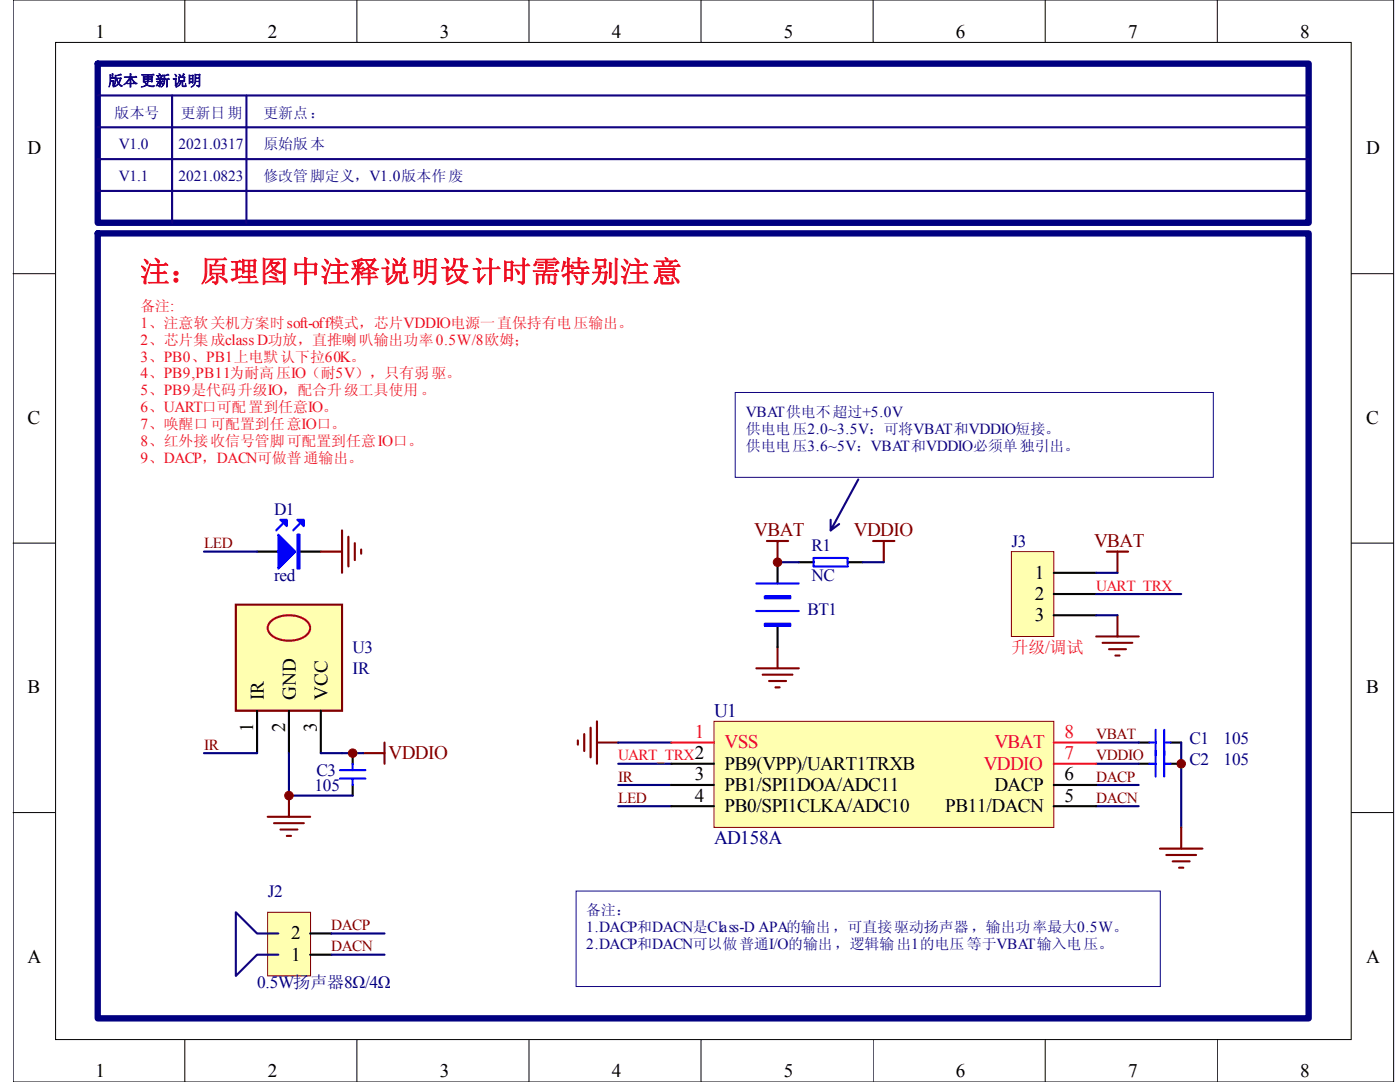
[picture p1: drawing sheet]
<svg xmlns="http://www.w3.org/2000/svg" width="279mm" height="216mm" viewBox="0 0 279 216" stroke-linecap="round" stroke-linejoin="round" font-family="sans-serif">
<g fill="none" stroke="#000" stroke-width=".2">
<path d="M2.6 0h275.5v215.9h-275.5zM11.1 8.5h258.6v198.9h-258.6zM36.9 0v8.5M71.2 0v8.5M105.6 0v8.5M139.9 0v8.5M174.3 0v8.5M208.6 0v8.5M242.9 0v8.5M2.5 54.6h8.5M269.6 54.6h8.5M2.5 108.4h8.5"/>
<path d="M269.6 108.4h8.5M2.5 162.1h8.5M269.6 162.1h8.5M36.9 207.4v8.5M71.2 207.4v8.5M105.6 207.4v8.5M139.9 207.4v8.5M174.3 207.4v8.5M208.6 207.4v8.5M242.9 207.4v8.5"/>
</g>
<path d="M19.5 46.6h241.7v156.6h-241.7z" fill="none" stroke="#000080" stroke-width="1.3"/>
<path d="M57.7 158.8v4.2M72.5 150.3h4.2M76.7 148.2v4.2M53.4 163h8.5M54.7 164.3h5.9M56 165.5h3.4M57.2 166.8h.9" fill="none" stroke="#800000" stroke-width=".42"/>
<path d="M47.1 120.6h21.2v21.2h-21.2z" fill-rule="evenodd" fill="#ffffb0" stroke="#800000" stroke-width=".42"/>
<path d="M51.3 141.8v8.5M57.7 141.8v8.5M64 141.8v8.5" fill="none" stroke="#000" stroke-width=".42"/>
<path d="M54.1 123.9a6.1 6.1 0 0 1 7.1 0 1.85 1.85 0 0 1-.5 3.2 5.9 5.9 0 0 1-6.9-.8 1.71 1.71 0 0 1 .3-2.4z" fill="none" stroke="#bf0000" stroke-width=".42"/>
<path d="M40.7 150.3h10.6M64 150.3h4.3" fill="none" stroke="#000080" stroke-width=".42"/>
<path d="M53.5 182.1h8.5v12.6h-8.5z" fill="#ffffb0"/>
<path d="M53.4 182h8.6v12.7h-8.6z" fill="none" stroke="#800000" stroke-width=".2"/>
<g fill="none" stroke="#000" stroke-width=".42">
<path d="M51.3 110.1h4.2M59.8 110.1h4.2M155.2 112.2v4.2M159.4 112.2h3M169.2 112.2h2.9M155.2 124.9v4.2M70.4 150.3v2.1M70.4 156.6v2.2M227.3 152.4h2.1M227.3 148.2h2.1M233.6 152.4h2.1M233.6 148.2h2.1"/>
<path d="M61.9 190.5h4.2M61.9 186.3h4.2"/>
</g>
<g fill="none" stroke="#00f" stroke-width=".42">
<path d="M56.8 104.1l-1.7 1.7M60.2 104.1l-1.7 1.7M150.9 116.4h8.5M162.4 111.3h6.8v1.7h-6.8zM150.9 121.9h8.5M67.8 155.4h5.1M67.8 153.7h5.1M70.4 152.4v1.3M70.4 155.4v1.2M229.4 152.4h1.2M229.4 148.2h1.2M230.6 145.6v9.3"/>
<path d="M232.3 152.4h1.3M232.3 145.6v9.3M232.3 148.2h1.3"/>
</g>
<path d="M40.7 110.1h10.6M155.2 112.2h4.2M172.1 112.2h4.3M57.7 150.3v8.5h12.7M68.3 150.3h4.2M123.4 152.4h10.6M66.1 186.3h10.6M66.1 190.5h10.6" fill="none" stroke="#000080" stroke-width=".42"/>
<g fill="none" stroke="#800000" stroke-width=".42">
<path d="M64 110.1h4.3M68.3 105.8v8.5M69.5 107.1v5.9M70.8 108.4v3.4M72.1 109.6v.9M153.1 107.9h4.2M155.2 107.9v4.3M174.3 107.9h4.2M176.4 107.9v4.3M150.9 133.3h8.5M152.2 134.6h5.9M153.5 135.9h3.4"/>
<path d="M154.8 137.2h.8M155.2 129.1v4.2"/>
</g>
<g fill="#00f" stroke="#00f" stroke-width=".42">
<path d="M59.4 103.7h1.2v1.3z"/>
<path d="M56 103.7h1.2v1.3z"/>
<path d="M55.5 106.7l3.4 3.4-3.4 3.4z"/>
<path d="M152.6 119h5.1v.4h-5.1z" fill-rule="evenodd"/>
<path d="M152.6 124.5h5.1v.4h-5.1z" fill-rule="evenodd"/>
<path d="M59.4 106.7h.4v6.8h-.4z" fill-rule="evenodd"/>
</g>
<path d="M171.3 95.7l-5.5 10.1v-2.1M167.5 104.6l-1.7 1.2M55.5 186.3h-4.2l-4.2-4.3v12.7l4.2-4.2h4.2" fill="none" stroke="#11037f" stroke-width=".42"/>
<path d="M115 177.8h116.6v19h-116.6z" fill="none" stroke="#11037f" stroke-width=".2"/>
<path d="M201.9 110.2h8.4v16.8h-8.4z" fill="#ffffb0"/>
<path d="M201.8 110.1h8.5v16.9h-8.5z" fill="none" stroke="#800000" stroke-width=".2"/>
<path d="M210.3 114.3h8.5M210.3 118.5h8.5M210.3 122.8h8.5" fill="none" stroke="#000" stroke-width=".42"/>
<g fill="none" stroke="#800000" stroke-width=".42">
<path d="M220.9 110.1h4.2M223 110.1v4.2M218.8 127h8.5M220 128.3h6M221.3 129.5h3.4M222.6 130.8h.8M223 122.8v4.2M115.3 147.7v.9M116.6 146.5v3.4M117.9 145.2v5.9M119.1 143.9v8.5M119.1 148.2h4.3"/>
<path d="M231.5 169.3h8.5M232.8 170.6h5.9M234 171.9h3.4M235.3 173.1h.9M235.7 165.1v4.2"/>
</g>
<path d="M218.8 118.5h16.9M218.8 114.3h4.2M218.8 122.8h4.2M123.4 148.2h10.6M123.4 156.6h10.6M218.8 148.2h8.5M218.8 152.4h8.5M218.8 156.6h8.5M235.7 148.2v16.9M123.4 160.9h10.6M218.8 160.9h8.5" fill="none" stroke="#000080" stroke-width=".42"/>
<g fill="#800000" stroke="#800000" stroke-width=".2">
<circle cx="57.7" cy="158.7" r=".85"/>
<circle cx="70.4" cy="150.3" r=".85"/>
</g>
<path d="M142.6 144h67.7v21.1h-67.7z" fill="#ffffb0"/>
<path d="M142.5 143.9h67.8v21.2h-67.8z" fill="none" stroke="#800000" stroke-width=".2"/>
<path d="M134 156.6h8.5M134 152.4h8.5M210.3 156.6h8.5M134 160.9h8.5M210.3 160.9h8.5" fill="none" stroke="#000" stroke-width=".42"/>
<path d="M134 148.2h8.5M210.3 152.4h8.5M210.3 148.2h8.5" fill="none" stroke="#ee0e22" stroke-width=".42"/>
<path d="M146.7 78.3h95.4v16.9h-95.4z" fill="none" stroke="#11037f" stroke-width=".2"/>
<g fill="#800000" stroke="#800000" stroke-width=".2">
<circle cx="235.7" cy="152.4" r=".85"/>
<circle cx="155.2" cy="112.2" r=".85"/>
</g>
<path d="M19.5 12.7h241.7v31.7h-241.7z" fill="none" stroke="#000080" stroke-width="1.3"/>
<path d="M19.5 19h241.7M34.3 19v25.4M49.2 19v25.4M19.5 25.4h241.7M19.5 31.8h241.7M19.5 38.1h241.7" fill="none" stroke="#11037f" stroke-width=".42"/>
<text font-size="5.9" fill="#ee0e22" x="28" y="56.2">注：原理图中注释说明设计时需特别注意</text>
<g font-size="3.8">
<text x="19" y="7.5">1</text>
<text x="53.4" y="7.5">2</text>
<text x="87.8" y="7.5">3</text>
<text x="122.1" y="7.5">4</text>
<text x="156.5" y="7.5">5</text>
<text x="190.8" y="7.5">6</text>
<text x="225.1" y="7.5">7</text>
<text x="259.5" y="7.5">8</text>
<text x="5.5" y="30.8">D</text>
<text x="272.6" y="30.8">D</text>
<text x="5.5" y="84.6">C</text>
<text x="272.6" y="84.6">C</text>
<text x="206.5" y="115.5">1</text>
<text x="206.5" y="119.7">2</text>
<text x="206.5" y="124">3</text>
<text x="5.5" y="138.3">B</text>
<text x="52.7" y="139.7" transform="rotate(-90 52.7 139.7)">IR</text>
<text x="59" y="139.7" transform="rotate(-90 59 139.7)">GND</text>
<text x="65.4" y="139.7" transform="rotate(-90 65.4 139.7)">VCC</text>
<text x="272.6" y="138.3">B</text>
<text x="50.5" y="146" transform="rotate(-90 50.5 146)">1</text>
<text x="56.9" y="146" transform="rotate(-90 56.9 146)">2</text>
<text x="63.2" y="146" transform="rotate(-90 63.2 146)">3</text>
<text x="138.7" y="155.7">3</text>
<text x="138.7" y="151.5">2</text>
<text x="144.6" y="153.6">PB9(VPP)/UART1TRXB</text>
<text x="212.4" y="155.7">6</text>
<text x="138.7" y="159.9">4</text>
<text x="144.6" y="157.8">PB1/SPI1DOA/ADC11</text>
<text x="198.5" y="157.8">DACP</text>
<text x="212.4" y="159.9">5</text>
<text x="144.6" y="162.1">PB0/SPI1CLKA/ADC10</text>
<text x="188.6" y="162.1">PB11/DACN</text>
<text x="58.1" y="191.7">1</text>
<text x="58.1" y="187.5">2</text>
<text x="5.5" y="192.1">A</text>
<text x="272.6" y="192.1">A</text>
<text x="19" y="215">1</text>
<text x="53.4" y="215">2</text>
<text x="87.8" y="215">3</text>
<text x="122.1" y="215">4</text>
<text x="156.5" y="215">5</text>
<text x="190.8" y="215">6</text>
<text x="225.1" y="215">7</text>
<text x="259.5" y="215">8</text>
</g>
<g font-size="3.8" fill="#800000">
<text x="150.5" y="107">VBAT</text>
<text x="170.4" y="107">VDDIO</text>
<text x="218.4" y="109.1">VBAT</text>
<text x="77.6" y="151.5">VDDIO</text>
</g>
<g font-size="3.8" fill="#000080">
<text x="142.5" y="143">U1</text>
<text x="142.5" y="168.4">AD158A</text>
</g>
<g font-size="3.8" fill="#ee0e22">
<text x="138.7" y="147.2">1</text>
<text x="144.6" y="149.4">VSS</text>
<text x="198.5" y="149.4">VBAT</text>
<text x="212.4" y="147.2">8</text>
<text x="196.3" y="153.6">VDDIO</text>
<text x="212.4" y="151.5">7</text>
</g>
<g font-size="3.4" fill="#000080">
<text x="54.7" y="102.8">D1</text>
<text x="162" y="110">R1</text>
<text x="201.8" y="109.1">J3</text>
<text x="54.7" y="115.9">red</text>
<text x="162" y="115.9">NC</text>
<text x="161.1" y="122.7">BT1</text>
<text x="70.4" y="130.3">U3</text>
<text x="70.4" y="134.5">IR</text>
<text x="237.4" y="148.5">C1</text>
<text x="244.2" y="148.5">105</text>
<text x="63.2" y="154.9">C3</text>
<text x="237.4" y="152.7">C2</text>
<text x="244.2" y="152.7">105</text>
<text x="62.7" y="157.8">105</text>
<text x="53.4" y="179">J2</text>
<text x="51.3" y="197.2">0.5W扬声器8Ω/4Ω</text>
</g>
<text font-size="3.4" fill="#ee0e22" x="201.8" y="130.3">升级/调试</text>
<g font-size="3.1" fill="#11037f">
<text x="23.7" y="29.8">V1.0</text>
<text x="35.6" y="29.8">2021.0317</text>
<text x="23.7" y="36.2">V1.1</text>
<text x="35.6" y="36.2">2021.0823</text>
<text x="148.8" y="83.1">VBAT供电不超过+5.0V</text>
<text x="117" y="186">1.DACP和DACN是Class-D APA的输出，可直接驱动扬声器，输出功率最大0.5W。</text>
<text x="117" y="189.4">2.DACP和DACN可以做普通I/O的输出，逻辑输出1的电压等于VBAT输入电压。</text>
</g>
<g font-size="3.1" fill="#ee0e22">
<text x="28" y="65.4">1、注意软关机方案时soft-off模式，芯片VDDIO电源一直保持有电压输出。</text>
<text x="28" y="68.7">2、芯片集成class D功放，直推喇叭输出功率0.5W/8欧姆；</text>
<text x="28" y="72.1">3、PB0、PB1上电默认下拉60K。</text>
<text x="28" y="75.5">4、PB9,PB11为耐高压IO（耐5V），只有弱驱。</text>
<text x="28" y="78.9">5、PB9是代码升级IO，配合升级工具使用。</text>
<text x="28" y="82.3">6、UART口可配置到任意IO。</text>
<text x="28" y="85.7">7、唤醒口可配置到任意IO口。</text>
<text x="28" y="89.1">8、红外接收信号管脚可配置到任意IO口。</text>
<text x="28" y="92.5">9、DACP，DACN可做普通输出。</text>
<text x="218.8" y="117.9">UART_TRX</text>
<text x="123.4" y="151.7">UART_TRX</text>
</g>
<g font-size="3.1" fill="#800000">
<text x="40.7" y="109.4">LED</text>
<text x="40.7" y="149.6">IR</text>
<text x="218.8" y="147.5">VBAT</text>
<text x="123.4" y="156">IR</text>
<text x="218.8" y="151.7">VDDIO</text>
<text x="218.8" y="156">DACP</text>
<text x="123.4" y="160.2">LED</text>
<text x="218.8" y="160.2">DACN</text>
<text x="66.1" y="185.6">DACP</text>
<text x="66.1" y="189.8">DACN</text>
</g>
<g font-size="3" fill="#11037f">
<text x="21.6" y="17.1">版本更新说明</text>
<text x="22.9" y="23.5">版本号</text>
<text x="36.1" y="23.5">更新日期</text>
<text x="52.6" y="23.5">更新点：</text>
<text x="52.6" y="29.8">原始版本</text>
<text x="52.6" y="36.2">修改管脚定义，V1.0版本作废</text>
<text x="148.8" y="86.5">供电电压2.0~3.5V：可将VBAT和VDDIO短接。</text>
<text x="148.8" y="89.9">供电电压3.6~5V：VBAT和VDDIO必须单独引出。</text>
<text x="117" y="182.6">备注：</text>
</g>
<text font-size="3" fill="#ee0e22" x="28" y="62">备注:</text>
</svg>
